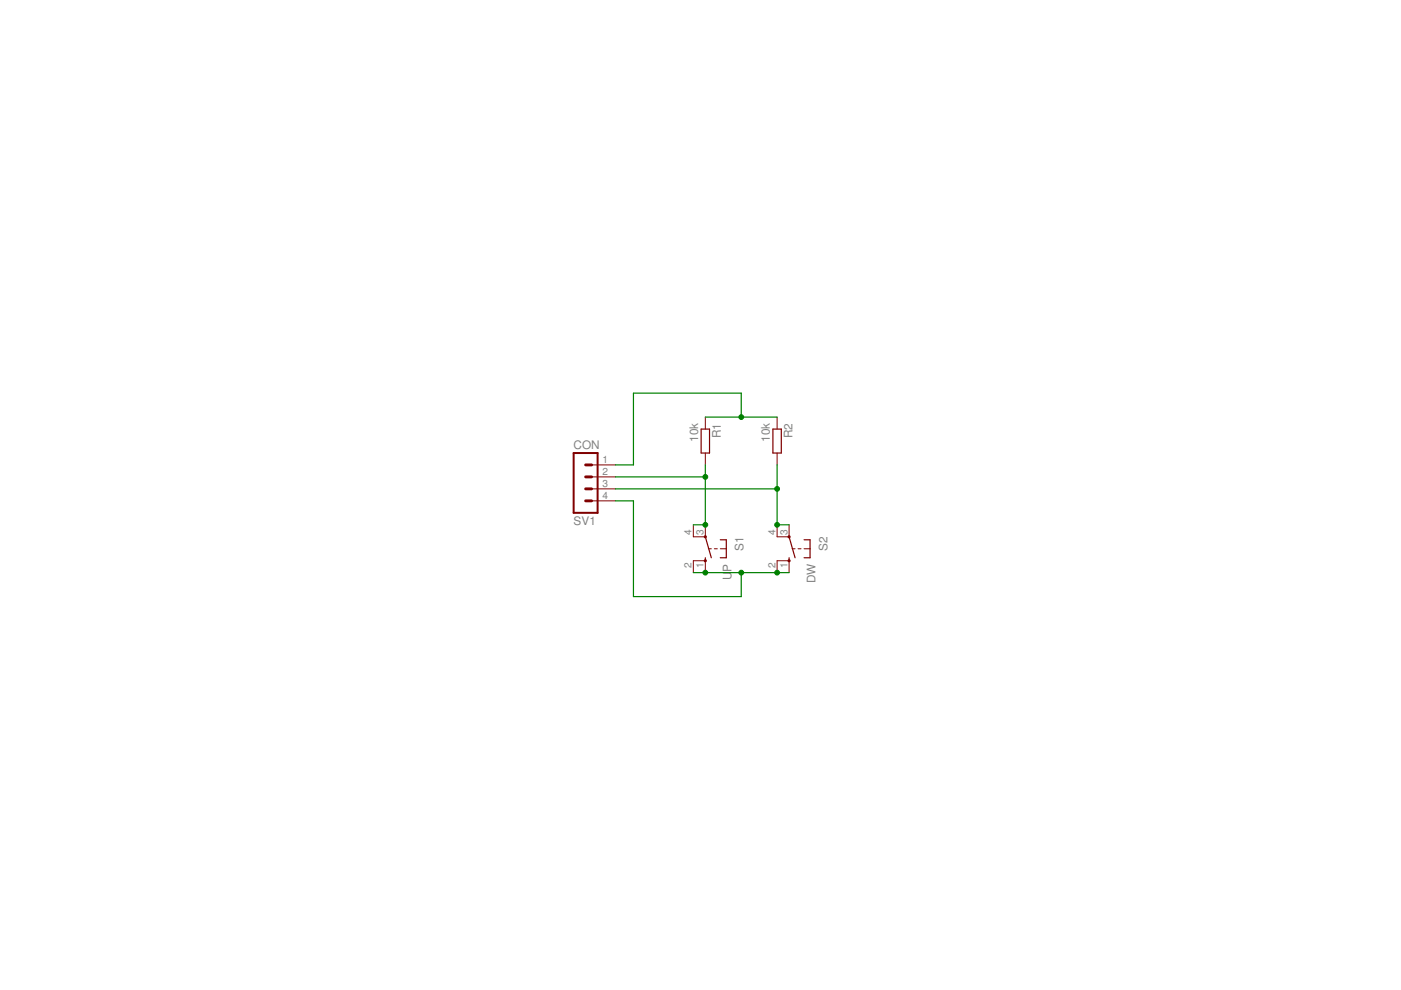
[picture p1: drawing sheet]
<svg xmlns="http://www.w3.org/2000/svg" width="297mm" height="210mm" viewBox="0 0 297 210" stroke-linecap="round" stroke-linejoin="round" font-family="sans-serif">
<g fill="none" stroke="#800000" stroke-width=".42">
<path d="M121.6 96.1h5.1v12.6h-5.1z"/>
<circle cx="149.5" cy="113.8" r=".13"/>
<circle cx="149.5" cy="118.9" r=".13"/>
<circle cx="167.3" cy="113.8" r=".13"/>
<circle cx="167.3" cy="118.9" r=".13"/>
</g>
<path d="M124.2 98.6h1.2M124.2 103.7h1.2M124.2 101.1h1.2M124.2 106.2h1.2" fill="none" stroke="#800000" stroke-width=".61"/>
<g fill="none" stroke="#800000" stroke-width=".21">
<path d="M125.4 98.6h5.1M149.5 88.4v2.6M149.5 96.1v2.5M164.8 88.4v2.6M164.8 96.1v2.5M125.4 101.1h5.1M125.4 103.7h5.1M125.4 106.2h5.1M147 111.3v2.5h2.5v-2.5M150.2 116.4h.6M151.4 116.4h.7M152.7 116.4h1.3"/>
<path d="M164.8 111.3v2.5h2.5v-2.5M167.9 116.4h.7M169.2 116.4h.6M170.5 116.4h1.2M147 121.4v-2.5h2.5v2.5M164.8 121.4v-2.5h2.5v2.5"/>
</g>
<path d="M148.7 91h1.7v5.1h-1.7zM163.9 91h1.8v5.1h-1.8zM149.5 118.3v.6M149.5 113.8l1.3 4.5M152.7 114.4h1.3v3.9h-1.3M167.3 118.3v.6M167.3 113.8l1.3 4.5M170.5 114.4h1.2v3.9h-1.2" fill="none" stroke="#800000" stroke-width=".25"/>
<path d="M149.5 98.6v12.7h-2.5M149.5 88.4h15.3M157.2 88.4v-5h-22.9v15.2h-3.8M164.8 98.6v12.7h2.5M130.5 103.7h34.3M130.5 101.1h19M130.5 106.2h3.8v20.3h22.9v-5.1M147 121.4h20.3" fill="none" stroke="#008000" stroke-width=".25"/>
<g fill="#008000" stroke="#008000" stroke-width=".21">
<circle cx="164.8" cy="103.7" r=".51"/>
<circle cx="164.8" cy="111.3" r=".51"/>
<circle cx="149.5" cy="101.1" r=".51"/>
<circle cx="149.5" cy="111.3" r=".51"/>
<circle cx="157.2" cy="88.4" r=".51"/>
<circle cx="157.2" cy="121.4" r=".51"/>
<circle cx="164.8" cy="121.4" r=".51"/>
<circle cx="149.5" cy="121.4" r=".51"/>
</g>
<g font-size="2.5" fill="#808080">
<text x="121.6" y="95.3">CON</text>
<text x="148" y="93.7" transform="rotate(-90 148 93.7)">10k</text>
<text x="152.8" y="92.9" transform="rotate(-90 152.8 92.9)">R1</text>
<text x="163.2" y="93.7" transform="rotate(-90 163.2 93.7)">10k</text>
<text x="168" y="92.9" transform="rotate(-90 168 92.9)">R2</text>
<text x="121.6" y="111.3">SV1</text>
<text x="157.7" y="116.9" transform="rotate(-90 157.7 116.9)">S1</text>
<text x="175.4" y="116.9" transform="rotate(-90 175.4 116.9)">S2</text>
<text x="155.1" y="123" transform="rotate(-90 155.1 123)">U</text>
<text x="155.1" y="121.2" transform="rotate(-90 155.1 121.2)">P</text>
<text x="172.9" y="123.7" transform="rotate(-90 172.9 123.7)">DW</text>
</g>
<g font-size="2.1" fill="#808080">
<text x="127.8" y="98.2">1</text>
<text x="127.8" y="100.8">2</text>
<text x="127.8" y="103.3">3</text>
<text x="127.8" y="105.8">4</text>
<text x="146.6" y="113.5" transform="rotate(-90 146.6 113.5)">4</text>
<text x="149.2" y="113.5" transform="rotate(-90 149.2 113.5)">3</text>
<text x="164.4" y="113.5" transform="rotate(-90 164.4 113.5)">4</text>
<text x="166.9" y="113.5" transform="rotate(-90 166.9 113.5)">3</text>
<text x="146.6" y="120.4" transform="rotate(-90 146.6 120.4)">2</text>
<text x="149.2" y="120.4" transform="rotate(-90 149.2 120.4)">1</text>
<text x="164.4" y="120.4" transform="rotate(-90 164.4 120.4)">2</text>
<text x="166.9" y="120.4" transform="rotate(-90 166.9 120.4)">1</text>
</g>
</svg>
